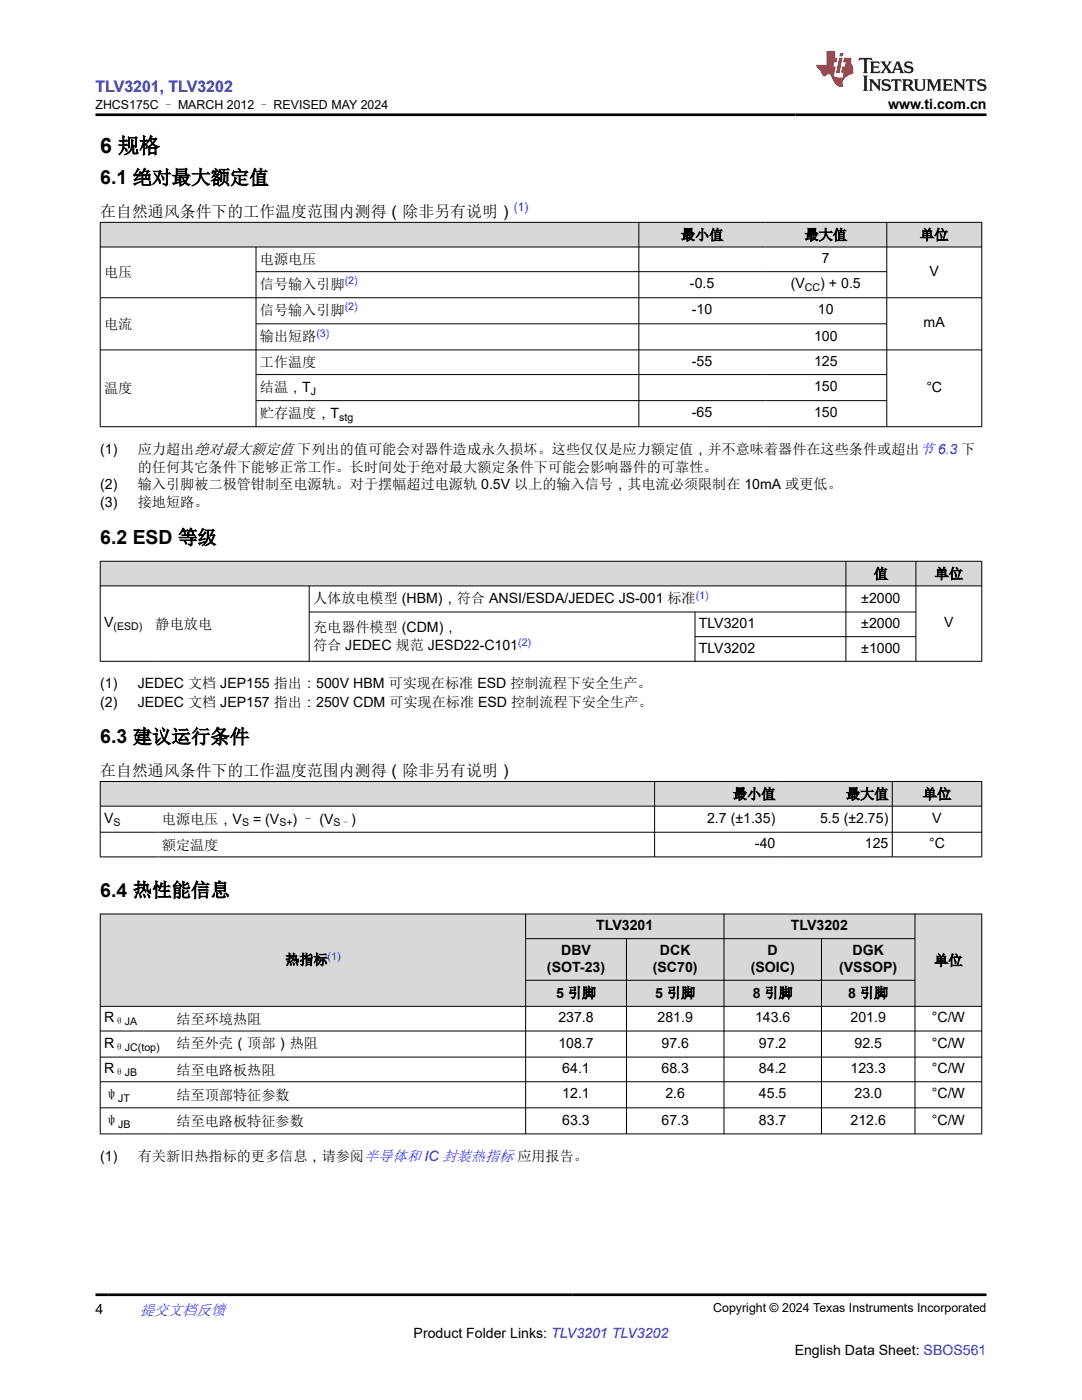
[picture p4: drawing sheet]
<svg xmlns="http://www.w3.org/2000/svg" width="216mm" height="279mm" viewBox="0 0 216 279" stroke-linecap="round" stroke-linejoin="round" font-family="sans-serif">
<g fill="#d8d8d8">
<path d="M20 44.4h175.9v4.9h-175.9z" fill-rule="evenodd"/>
<path d="M20.1 44.4h107.3v4.8h-107.3z" fill-rule="evenodd"/>
<path d="M127.5 44.4h25.2v4.8h-25.2z" fill-rule="evenodd"/>
<path d="M152.7 44.4h24.2v4.8h-24.2z" fill-rule="evenodd"/>
<path d="M177 44.4h18.8v4.8h-18.8z" fill-rule="evenodd"/>
</g>
<g fill="none" stroke="#000" stroke-width=".2">
<path d="M19.9 44.4h176.1M19.9 49.3h176.1M19.9 59.4h176.1M20 44.3v40.9M51.1 49.3v35.9M51.1 54.2h125.9M127.5 44.3v40.9M176.9 44.3v40.9M195.9 44.3v40.9M19.9 69.8h176.1M51.1 64.6h125.9M51.1 74.8h125.9"/>
<path d="M51.1 80h125.9M19.9 85.2h176.1"/>
</g>
<g fill="#d8d8d8">
<path d="M20 112h175.9v4.9h-175.9z" fill-rule="evenodd"/>
<path d="M20.1 112.1h148.6v4.8h-148.6z" fill-rule="evenodd"/>
<path d="M168.9 112.1h13.8v4.8h-13.8z" fill-rule="evenodd"/>
<path d="M182.8 112.1h13v4.8h-13z" fill-rule="evenodd"/>
</g>
<path d="M19.9 112h176.1M19.9 116.9h176.1M20 111.9v20.1M61.7 116.9v15.1M168.8 111.9v20.1M182.8 111.9v20.1M195.9 111.9v20.1M19.9 132h176.1M61.7 122.1h121.1M138.7 122.1v9.9M138.7 127.1h44.1" fill="none" stroke="#000" stroke-width=".2"/>
<g fill="#d8d8d8">
<path d="M20 156h175.9v4.9h-175.9z" fill-rule="evenodd"/>
<path d="M20.1 156h110.5v4.8h-110.5z" fill-rule="evenodd"/>
<path d="M130.7 156h24.7v4.8h-24.7z" fill-rule="evenodd"/>
<path d="M155.4 156h22.6v4.8h-22.6z" fill-rule="evenodd"/>
<path d="M178.1 156h17.7v4.8h-17.7z" fill-rule="evenodd"/>
</g>
<path d="M19.9 156h176.1M20 155.9v15.2M130.6 155.9v15.2M178 155.9v15.2M195.9 155.9v15.2M19.9 160.9h176.1M19.9 166.1h176.1M19.9 171h176.1" fill="none" stroke="#000" stroke-width=".2"/>
<g fill="#d8d8d8">
<path d="M20 182.4h175.9v4.9h-175.9z" fill-rule="evenodd"/>
<path d="M20.1 182.5h84.7v18.3h-84.7z" fill-rule="evenodd"/>
<path d="M104.9 182.5h39.5v4.8h-39.5z" fill-rule="evenodd"/>
<path d="M144.5 182.5h38v4.8h-38z" fill-rule="evenodd"/>
<path d="M182.6 182.5h13.2v18.3h-13.2z" fill-rule="evenodd"/>
<path d="M104.9 187.4h20v8.2h-20z" fill-rule="evenodd"/>
<path d="M125.1 187.4h19.3v8.2h-19.3z" fill-rule="evenodd"/>
<path d="M144.5 187.4h19.4v8.2h-19.4z" fill-rule="evenodd"/>
<path d="M164 187.4h18.5v8.2h-18.5z" fill-rule="evenodd"/>
<path d="M104.9 195.7h20v5.1h-20z" fill-rule="evenodd"/>
<path d="M125.1 195.7h19.3v5.1h-19.3z" fill-rule="evenodd"/>
<path d="M144.5 195.7h19.4v5.1h-19.4z" fill-rule="evenodd"/>
<path d="M164 195.7h18.5v5.1h-18.5z" fill-rule="evenodd"/>
</g>
<g fill="none" stroke="#000" stroke-width=".2">
<path d="M19.9 182.4h176.1M20 182.3v44.1M104.9 182.3v44.1M104.9 187.3h77.7M104.9 195.6h77.7M125 187.3v39.1M144.5 182.3v44.1M163.9 187.3v39.1M182.6 182.3v44.1M195.9 182.3v44.1M19.9 200.8h176.1M19.9 205.8h176.1"/>
<path d="M19.9 211h176.1M19.9 215.9h176.1M19.9 221.1h176.1M19.9 226.3h176.1"/>
</g>
<path d="M171.5 11.6l-.2 .5 .5-.2h.6v.1v2.2l-.2 .4h1l-.2-.4v-2.2v-.1h.5l.5 .2-.1-.5zM173.6 12.3l.2 .4v1.5l-.2 .4h1.9l.1-.6a1.08 1.08 0 0 1-1.3 .2v-.7h.6l.4 .2v-.7l-.4 .2h-.6v-.5l.2-.2a1 1 0 0 1 1 .3l-.1-.5zM175.7 12.3l.9 1.1-1 1.2h.9l-.2-.2 .5-.8 .4 .8-.2 .2h1.6l-.2-.2 .2-.5h.9l.1 .5-.1 .2h.9l-.2-.3-.8-2h-.5l-.9 2.2-.9-1.1 .9-1.1h-.8l.2 .2-.4 .6-.4-.6 .2-.2zM179 12.7l.4 1h-.7zM180.7 12.4a.65 .65 0 0 0-.2 .7 .65 .65 0 0 0 .6 .5l.6 .1 .1 .3a.79 .79 0 0 1-.7 .4 .79 .79 0 0 1-.7-.5l.1 .7 .2-.1a.93 .93 0 0 0 1.1 .1 .93 .93 0 0 0 .4-1 1.46 1.46 0 0 0-1.2-.6l-.1-.3a1.09 1.09 0 0 1 1.2 .2l-.2-.6-.1 .1-.5-.2zM172.2 15.1l.2 .4v2.2l-.2 .4h1l-.2-.4v-2.2l.2-.4zM173.4 15.8l.2 .4v1.5l-.2 .4h.8l-.3-.4 .1-1.3 1.6 1.8v-2l.2-.4h-.7l.1 .2 .1 1.1-1.2-1.3zM176.2 15.9a.65 .65 0 0 0-.2 .8 .65 .65 0 0 0 .6 .4l.6 .2 .1 .2a.79 .79 0 0 1-.7 .4 .79 .79 0 0 1-.7-.5l.1 .7 .2-.1a.93 .93 0 0 0 1.1 .1 .93 .93 0 0 0 .4-.9 1.46 1.46 0 0 0-1.2-.6l-.1-.4a1.09 1.09 0 0 1 1.2 .2l-.1-.6-.2 .1-.5-.1zM177.9 15.8l-.1 .6a.63 .63 0 0 1 .8-.3v1.6l-.3 .4h1l-.2-.4v-1.6a.66 .66 0 0 1 .8 .3l-.1-.6zM180 15.8l.2 .4v1.5l-.2 .4h1l-.2-.2-.1-.7h.5l.1 .2a.79 .79 0 0 0 1.2 .6l-1-.9a.61 .61 0 0 0 .6-.6 .61 .61 0 0 0-.5-.7zM180.8 16.1h.1a.47 .47 0 0 1 .5 .1 .47 .47 0 0 1 .1 .5l-.1 .1-.7 .1zM182.3 15.8l.2 .2a2.27 2.27 0 0 0 .4 2 1.04 1.04 0 0 0 1.7-.7v-1.3l.2-.2h-.8l.2 .4v1.1a.6 .6 0 0 1-.6 .6 .6 .6 0 0 1-.6-.6v-1.1l.3-.4zM184.9 15.8l.2 .4v1.5l-.2 .4h.8l-.3-.4v-1.4l.9 1.9 .9-1.9v1.4l-.3 .4h1l-.2-.4v-1.5l.2-.4h-.8l-.7 1.5-.6-1.5zM188.1 15.8l.2 .4v1.5l-.2 .4h1.9l.1-.6a1.09 1.09 0 0 1-1.3 .2v-.7h.6l.4 .2v-.6l-.4 .2h-.6v-.6l.2-.1a1.01 1.01 0 0 1 1 .3l-.1-.6zM190.2 15.8l.3 .4v1.5l-.3 .4h.8l-.2-.4v-1.3l1.6 1.8v-2l.2-.4h-.7l.2 .2v1.1l-1.2-1.3zM192.8 15.8l-.1 .6a.63 .63 0 0 1 .8-.3v1.6l-.3 .4h1l-.2-.4v-1.6a.66 .66 0 0 1 .8 .3l-.1-.6zM195.2 15.9a.65 .65 0 0 0-.2 .8 .65 .65 0 0 0 .6 .4l.6 .2 .2 .2a.79 .79 0 0 1-.7 .4 .79 .79 0 0 1-.7-.5l.1 .7 .2-.1a.93 .93 0 0 0 1 .1 .93 .93 0 0 0 .5-.9 1.46 1.46 0 0 0-1.3-.6v-.4a1.09 1.09 0 0 1 1.2 .2l-.2-.6-.2 .1-.5-.1z" fill="#231f20"/>
<path d="M164.9 10.2v2.8h-2l.1 .3 .8 1a.95 .95 0 0 0 1 .9 .59 .59 0 0 1 .5-.4 .59 .59 0 0 1 .5 .4l.4 .7a1.59 1.59 0 0 0 2.1 1.4 1.61 1.61 0 0 1 1-2.3l1-.3-.1-1.5a1.59 1.59 0 0 1-.3-1.7h-1.5l-.2 .9h.6l-.2 .9h-.5l-.2 1v.2l.4 .1-.1 .9h-.7a.73 .73 0 0 1-1-.7l.3-1.5h-.5l.1-.9h.5l.2-.9h-.5v-1.3zM167.4 11.5l-.6 3.1h.7l.6-3.1zM167.6 10.6l-.1 .6h.7l.1-.6z" fill="#ed1c24"/>
<path d="M19 22.9h177.8M19 258.4h177.8" fill="none" stroke="#000" stroke-width=".53"/>
<text font-size="4.2" x="20" y="30.5">6 规格</text>
<g font-size="3.9">
<text x="20" y="36.7">6.1 绝对最大额定值</text>
<text x="20" y="108.6">6.2 ESD 等级</text>
<text x="20" y="148.3">6.3 建议运行条件</text>
<text x="20" y="179">6.4 热性能信息</text>
</g>
<text font-size="3.2" fill="#00f" x="19" y="18.3">TLV3201, TLV3202</text>
<g font-size="3.2">
<text x="20" y="43.2">在自然通风条件下的工作温度范围内测得（除非另有说明）</text>
<text x="20" y="154.8">在自然通风条件下的工作温度范围内测得（除非另有说明）</text>
</g>
<text font-size="3" fill="#00f" x="27.9" y="262.4">提交文档反馈</text>
<g font-size="2.8">
<text x="177.2" y="21.7">www.ti.com.cn</text>
<text x="135.9" y="47.8">最小值</text>
<text x="160.5" y="47.8">最大值</text>
<text x="183.6" y="47.8">单位</text>
<text x="51.9" y="52.8">电源电压</text>
<text x="164" y="52.5">7</text>
<text x="20.8" y="55.4">电压</text>
<text x="51.9" y="57.7">信号输入引脚</text>
<text x="137.7" y="57.6">-0.5</text>
<text x="157.8" y="57.6">(V</text>
<text x="163.7" y="57.6">) + 0.5</text>
<text x="185.5" y="55.1">V</text>
<text x="20.8" y="65.6">电流</text>
<text x="51.9" y="62.9">信号输入引脚</text>
<text x="138.1" y="62.8">-10</text>
<text x="163.2" y="62.8">10</text>
<text x="184.3" y="65.4">mA</text>
<text x="51.9" y="68.1">输出短路</text>
<text x="162.4" y="68">100</text>
<text x="51.9" y="73.3">工作温度</text>
<text x="138.1" y="73">-55</text>
<text x="162.4" y="73">125</text>
<text x="20.8" y="78.5">温度</text>
<text x="51.9" y="78.2">结温，T</text>
<text x="51.9" y="83.4">贮存温度，T</text>
<text x="138.1" y="83.3">-65</text>
<text x="162.4" y="78.1">150</text>
<text x="162.4" y="83.3">150</text>
<text x="184.8" y="78.2">°C</text>
<text x="20" y="90.5">(1)</text>
<text x="27.5" y="90.5">应力超出绝对最大额定值 下列出的值可能会对器件造成永久损坏。这些仅仅是应力额定值，并不意味着器件在这些条件或超出节 6.3 下</text>
<text x="27.5" y="94.2">的任何其它条件下能够正常工作。长时间处于绝对最大额定条件下可能会影响器件的可靠性。</text>
<text x="20" y="97.6">(2)</text>
<text x="20" y="101.2">(3)</text>
<text x="27.5" y="97.6">输入引脚被二极管钳制至电源轨。对于摆幅超过电源轨 0.5V 以上的输入信号，其电流必须限制在 10mA 或更低。</text>
<text x="27.5" y="101.2">接地短路。</text>
<text x="174.4" y="115.5">值</text>
<text x="186.5" y="115.5">单位</text>
<text x="20.8" y="125.2">V</text>
<text x="31.1" y="125.5">静电放电</text>
<text x="62.5" y="120.4">人体放电模型 (HBM)，符合 ANSI/ESDA/JEDEC JS-001 标准</text>
<text x="139.4" y="125.3">TLV3201</text>
<text x="171.9" y="120.3">±2000</text>
<text x="171.9" y="125.3">±2000</text>
<text x="188.4" y="125.2">V</text>
<text x="62.5" y="126.1">充电器件模型 (CDM)，</text>
<text x="62.5" y="129.8">符合 JEDEC 规范 JESD22-C101</text>
<text x="139.4" y="130.2">TLV3202</text>
<text x="171.9" y="130.2">±1000</text>
<text x="20" y="137.3">(1)</text>
<text x="27.5" y="137.3">JEDEC 文档 JEP155 指出：500V HBM 可实现在标准 ESD 控制流程下安全生产。</text>
<text x="20" y="141">(2)</text>
<text x="27.5" y="141">JEDEC 文档 JEP157 指出：250V CDM 可实现在标准 ESD 控制流程下安全生产。</text>
<text x="146.3" y="159.4">最小值</text>
<text x="168.8" y="159.4">最大值</text>
<text x="184.2" y="159.4">单位</text>
<text x="20.8" y="164.2">V</text>
<text x="32.3" y="164.4">电源电压，V</text>
<text x="50.5" y="164.4">= (V</text>
<text x="58.4" y="164.4">) – (V</text>
<text x="70.1" y="164.4">)</text>
<text x="141.1" y="164.2">2.7 (±1.35)</text>
<text x="163.6" y="164.2">5.5 (±2.75)</text>
<text x="186" y="164.2">V</text>
<text x="32.3" y="169.6">额定温度</text>
<text x="150.6" y="169.3">-40</text>
<text x="172.6" y="169.3">125</text>
<text x="185.4" y="169.3">°C</text>
<text x="119" y="185.6">TLV3201</text>
<text x="157.8" y="185.6">TLV3202</text>
<text x="112" y="190.5">DBV</text>
<text x="131.7" y="190.5">DCK</text>
<text x="153.2" y="190.5">D</text>
<text x="170.1" y="190.5">DGK</text>
<text x="56.9" y="192.5">热指标</text>
<text x="109.1" y="193.9">(SOT-23)</text>
<text x="130.3" y="193.9">(SC70)</text>
<text x="149.8" y="193.9">(SOIC)</text>
<text x="167.4" y="193.9">(VSSOP)</text>
<text x="186.4" y="192.6">单位</text>
<text x="110.9" y="199.1">5 引脚</text>
<text x="130.7" y="199.1">5 引脚</text>
<text x="150.2" y="199.1">8 引脚</text>
<text x="169.2" y="199.1">8 引脚</text>
<text x="20.8" y="204">R</text>
<text x="20.8" y="209.1">R</text>
<text x="35.2" y="204.3">结至环境热阻</text>
<text x="35.2" y="209.2">结至外壳（顶部）热阻</text>
<text x="111.4" y="204">237.8</text>
<text x="111.4" y="209.1">108.7</text>
<text x="131.2" y="204">281.9</text>
<text x="132" y="209.1">97.6</text>
<text x="150.7" y="204">143.6</text>
<text x="151.4" y="209.1">97.2</text>
<text x="169.7" y="204">201.9</text>
<text x="170.5" y="209.1">92.5</text>
<text x="185.9" y="204">°C/W</text>
<text x="185.9" y="209.1">°C/W</text>
<text x="20.8" y="214.2">R</text>
<text x="35.2" y="214.4">结至电路板热阻</text>
<text x="112.2" y="214.2">64.1</text>
<text x="132" y="214.2">68.3</text>
<text x="151.4" y="214.2">84.2</text>
<text x="169.7" y="214.2">123.3</text>
<text x="185.9" y="214.2">°C/W</text>
<text x="20.8" y="219.4">ψ</text>
<text x="35.2" y="219.5">结至顶部特征参数</text>
<text x="112.2" y="219.2">12.1</text>
<text x="132.8" y="219.2">2.6</text>
<text x="151.4" y="219.2">45.5</text>
<text x="170.5" y="219.2">23.0</text>
<text x="185.9" y="219.2">°C/W</text>
<text x="20.8" y="224.6">ψ</text>
<text x="35.2" y="224.7">结至电路板特征参数</text>
<text x="112.2" y="224.4">63.3</text>
<text x="132" y="224.4">67.3</text>
<text x="151.4" y="224.4">83.7</text>
<text x="169.7" y="224.4">212.6</text>
<text x="185.9" y="224.4">°C/W</text>
<text x="20" y="231.6">(1)</text>
<text x="27.5" y="231.6">有关新旧热指标的更多信息，请参阅半导体和 IC 封装热指标 应用报告。</text>
<text x="19" y="262.1">4</text>
<text x="82.5" y="266.9">Product Folder Links: TLV3201 TLV3202</text>
<text x="158.6" y="270.3">English Data Sheet: SBOS561</text>
</g>
<g font-size="2.5">
<text x="19" y="21.8">ZHCS175C – MARCH 2012 – REVISED MAY 2024</text>
<text x="142.3" y="261.8">Copyright © 2024 Texas Instruments Incorporated</text>
</g>
<text font-size="2.4" fill="#00f" x="102.6" y="42.2">(1)</text>
<g font-size="2.1" fill="#00f">
<text x="68.8" y="56.8">(2)</text>
<text x="68.8" y="62">(2)</text>
<text x="63.1" y="67.2">(3)</text>
<text x="138.8" y="119.5">(1)</text>
<text x="103.4" y="128.8">(2)</text>
<text x="65.4" y="191.6">(1)</text>
</g>
<g font-size="2.1">
<text x="160.6" y="58.1">CC</text>
<text x="62" y="78.8">J</text>
<text x="67.7" y="84">stg</text>
<text x="22.6" y="125.8">(ESD)</text>
<text x="22.6" y="164.8">S</text>
<text x="48.3" y="164.9">S</text>
<text x="55.7" y="164.9">S+</text>
<text x="66.5" y="164.9">S–</text>
<text x="22.8" y="204.6">θJA</text>
<text x="22.8" y="209.7">θJC(top)</text>
<text x="22.8" y="214.7">θJB</text>
<text x="23.6" y="219.9">JT</text>
<text x="23.6" y="225.1">JB</text>
</g>
</svg>
